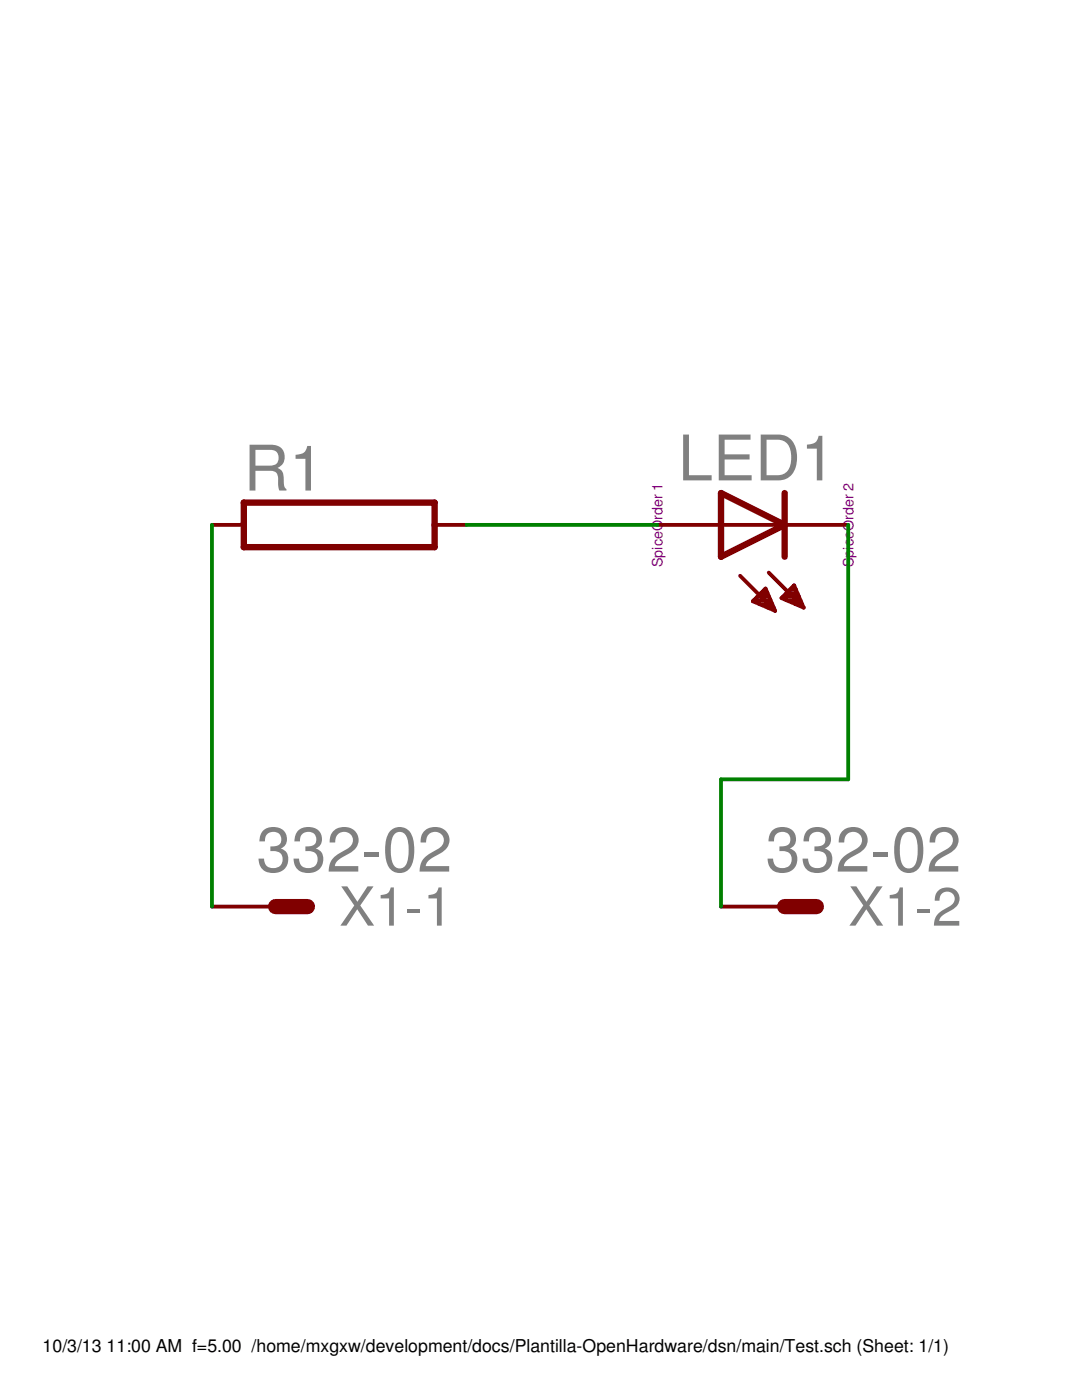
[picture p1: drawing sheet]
<svg xmlns="http://www.w3.org/2000/svg" width="216mm" height="279mm" viewBox="0 0 216 279" stroke-linecap="round" stroke-linejoin="round" font-family="sans-serif">
<path d="M143.9 98.4l12.7 6.4-12.7 6.3zM156.6 98.4v12.7M48.6 100.3h38.1v8.9h-38.1z" fill="none" stroke="#800000" stroke-width="1.3"/>
<g fill="none" stroke="#800000" stroke-width=".76">
<path d="M42.3 104.8h6.3M86.7 104.8h6.4M131.2 104.8h38M147.7 114.9l7 7M150.2 120l2.6-2.5 1.9 4.4zM150.4 119.8h3.4M151.1 119.1h2.4M151.8 118.4h1.3M152.6 117.6h.2M153.4 114.3l7 7M156.2 119.1h3.2M156.9 118.4h2.2"/>
<path d="M157 119.8h2.8M157.6 117.6h1.2M158.4 116.9h.1M158.5 116.8l1.9 4.5-4.5-1.9zM151.6 120.6h2.5M153.2 121.3h1.2M158.7 120.6h1.4M42.3 180.9h12.7M143.9 180.9h12.7"/>
</g>
<path d="M55 180.9h6.3M156.6 180.9h6.3" fill="none" stroke="#800000" stroke-width="3"/>
<path d="M42.3 104.8v76.1M93.1 104.8h38.1M169.2 104.8v50.7h-25.3v25.4" fill="none" stroke="#008000" stroke-width=".76"/>
<g font-size="12.6" fill="#808080">
<text x="135.3" y="95.9">LED1</text>
<text x="48.6" y="97.9">R1</text>
<text x="51.2" y="173.9">332-02</text>
<text x="152.8" y="173.9">332-02</text>
</g>
<g font-size="10.8" fill="#808080">
<text x="67.7" y="184.7">X1-1</text>
<text x="169.3" y="184.7">X1-2</text>
</g>
<g font-size="3.5">
<text x="8.5" y="269.9">10/3/13</text>
<text x="21.3" y="269.9">11:00 AM f=5.00 /home/mxgxw/development/docs/Plantilla-OpenHardware/dsn/main/Test.sch (Sheet: 1/1)</text>
</g>
<g font-size="2.9" fill="#800080">
<text x="132.2" y="113.2" transform="rotate(-90 132.2 113.2)">SpiceOrder 1</text>
<text x="170.3" y="113.2" transform="rotate(-90 170.3 113.2)">SpiceOrder 2</text>
</g>
</svg>
